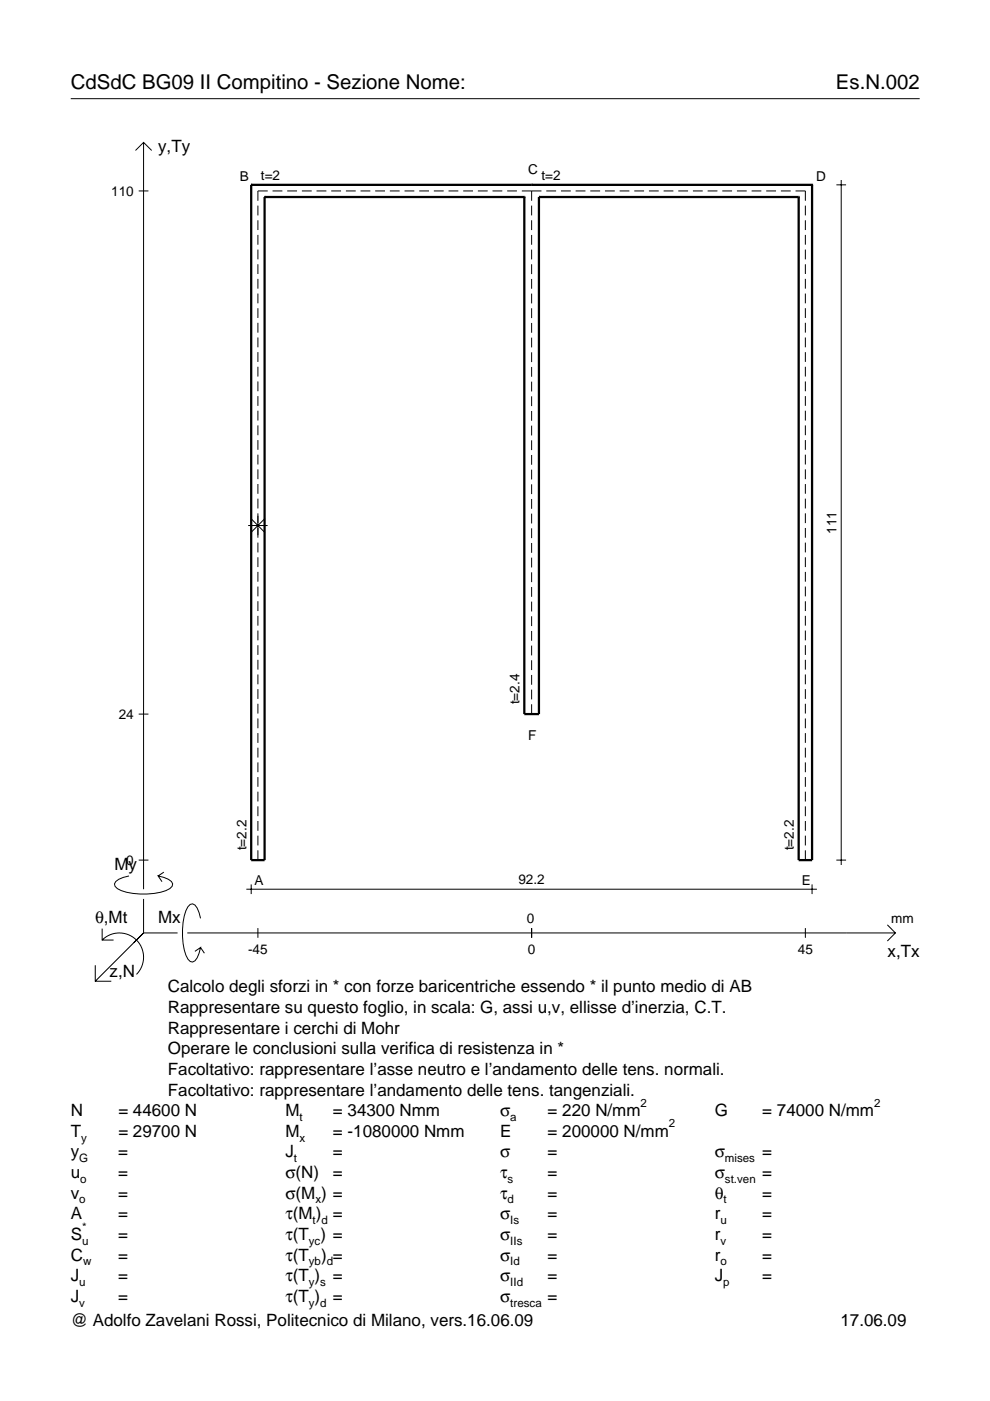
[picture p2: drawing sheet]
<svg xmlns="http://www.w3.org/2000/svg" width="210mm" height="297mm" viewBox="0 0 210 297" stroke-linecap="round" stroke-linejoin="round" font-family="sans-serif">
<g fill="none" stroke="#000" stroke-width=".21">
<path d="M15 20.9h180M28.7 31.9l1.7-1.7 1.8 1.7M30.4 30.2v158.3M177.3 39.2h2.1M178.4 38.2v145.2M29.4 40.5h2.1M54.7 43.6v2.1M54.7 46.7v2.1M54.7 49.8v2.1M54.7 52.9v2.1M54.7 56v2.1M54.7 59.1v2.1"/>
<path d="M56.8 40.5h-2.1v2.1M57.8 40.5h2.1M60.9 40.5h2.1M64 40.5h2.1M67.1 40.5h2.1M70.2 40.5h2.1M73.3 40.5h2.1M76.4 40.5h2.1M79.5 40.5h2.1M82.7 40.5h2M85.8 40.5h2M88.9 40.5h2.1"/>
<path d="M92 40.5h2.1M95.1 40.5h2.1M98.2 40.5h2.1M101.3 40.5h2.1M104.4 40.5h2.1M107.5 40.5h2.1M110.6 40.5h4.2M112.7 40.5v2.1M112.7 43.6v2.1M112.7 46.7v2.1M112.7 49.8v2.1M112.7 52.9v2.1"/>
<path d="M112.7 56v2.1M112.7 59.1v2.1M115.8 40.5h2.1M118.9 40.5h2.1M122 40.5h2.1M125.2 40.5h2M128.3 40.5h2M131.4 40.5h2M134.5 40.5h2.1M137.6 40.5h2.1M140.7 40.5h2.1M143.8 40.5h2.1"/>
<path d="M146.9 40.5h2.1M150 40.5h2.1M153.1 40.5h2.1M156.2 40.5h2.1M159.4 40.5h2M162.5 40.5h2M165.6 40.5h2M168.7 40.5h2.1v2.1M170.8 43.6v2.1M170.8 46.7v2.1M170.8 49.8v2.1M170.8 52.9v2.1"/>
<path d="M170.8 56v2.1M170.8 59.1v2.1M54.7 62.2v2.1M54.7 65.3v2.1M54.7 68.4v2.1M54.7 71.6v2M54.7 74.7v2M54.7 77.8v2M112.7 62.3v2M112.7 65.4v2M112.7 68.5v2.1M112.7 71.6v2.1"/>
<path d="M112.7 74.7v2.1M112.7 77.8v2.1M170.8 62.2v2.1M170.8 65.3v2.1M170.8 68.4v2.1M170.8 71.6v2M170.8 74.7v2M170.8 77.8v2M54.7 80.9v2.1M54.7 84v2.1M54.7 87.1v2.1M54.7 90.2v2.1"/>
<path d="M54.7 93.3v2.1M54.7 96.4v2.1M54.7 99.5v2.1M112.7 80.9v2.1M112.7 84v2.1M112.7 87.1v2.1M112.7 90.2v2.1M112.7 93.4v2M112.7 96.5v2M112.7 99.6v2.1M170.8 80.9v2.1M170.8 84v2.1"/>
<path d="M170.8 87.1v2.1M170.8 90.2v2.1M170.8 93.3v2.1M170.8 96.4v2.1M170.8 99.5v2.1M52.6 111.4h4.1M53.2 110l2.9 2.9M54.7 102.6v2.1M54.7 105.7v2.1M54.7 108.8v5.2M54.7 115v2.1M54.7 118.2v2"/>
<path d="M56.1 110l-2.9 2.9M112.7 102.7v2.1M112.7 105.8v2.1M112.7 108.9v2.1M112.7 112v2.1M112.7 115.1v2.1M112.7 118.2v2.1M170.8 102.6v2.1M170.8 105.7v2.1M170.8 108.8v2.1M170.8 111.9v2.1M170.8 115v2.1"/>
<path d="M170.8 118.2v2M54.7 121.3v2M54.7 124.4v2M54.7 127.5v2.1M54.7 130.6v2.1M54.7 133.7v2.1M54.7 136.8v2.1M54.7 139.9v2.1M112.7 121.3v2.1M112.7 124.5v2M112.7 127.6v2M112.7 130.7v2"/>
<path d="M112.7 133.8v2.1M112.7 136.9v2.1M112.7 140v2.1M170.8 121.3v2M170.8 124.4v2M170.8 127.5v2.1M170.8 130.6v2.1M170.8 133.7v2.1M170.8 136.8v2.1M170.8 139.9v2.1M29.4 151.4h2.1M54.7 143v2.1"/>
<path d="M54.7 146.1v2.1M54.7 149.2v2.1M54.7 152.3v2.1M54.7 155.4v2.1M54.7 158.5v2.1M112.7 143.1v2.1M112.7 146.2v2.1M112.7 149.3v2.1M170.8 143v2.1M170.8 146.1v2.1M170.8 149.2v2.1M170.8 152.3v2.1"/>
<path d="M170.8 155.4v2.1M170.8 158.5v2.1M54.7 161.6v2.1M54.7 164.8v2M54.7 167.9v2M54.7 171v2M54.7 174.1v2M54.7 177.2v2.1M170.8 161.6v2.1M170.8 164.8v2M170.8 167.9v2M170.8 171v2"/>
<path d="M170.8 174.1v2M170.8 177.2v2.1M21.7 199.3a5.1 5.1 0 0 1 7.2 0 5.1 5.1 0 0 1 0 7.3M21.7 196.9v2.4h2.4M27.3 185.7a3.6 3.6 0 0 0-3 1.7l.1 .5a5.6 5.6 0 0 0 3.8 1.5 13.4 13.4 0 0 0 7.8-1l.5-.5 .1-.5a3.6 3.6 0 0 0-3.1-1.7l.8 1.2M29.4 182.4h2.1M30.4 190.6v7.2M30.4 197.8l-10.2 10.2M30.4 197.8h7.2M34.7 184.9l-1.2 .8M39.7 197.8h150.1M42.5 194.7a3.6 3.6 0 0 0-1.7-3.1l-.5 .2a5.7 5.7 0 0 0-1.5 3.7 13.3 13.3 0 0 0 1 7.9l.5 .5 .5 .1a3.6 3.6 0 0 0 1.7-3.1l-1.2 .8"/>
<path d="M52.2 188.5h121M53.3 187.5v2.1M54.7 180.3v2.1M54.7 196.8v2M112.7 196.8v2M170.8 180.3v2.1M170.8 196.8v2M172.2 187.5v2.1M177.3 182.4h2.1M188.1 196.1l1.7 1.7-1.7 1.7M20.2 204.7v3.3h3.4M42.5 200.9l.8 1.2"/>
</g>
<g fill="none" stroke="#000" stroke-width=".48">
<path d="M53.3 39.2h.1M53.3 39.2v143.2h2.8v-140.6M53.3 39.2h118.9M112.7 39.2h.1M172.2 39.2h.1M172.2 39.2v143.2h-2.9v-140.6M56.1 41.8h.1M56.1 41.8h55.1M111.2 41.8h.1M111.2 41.8v109.6h3.1v-109.6M114.3 41.8h.1M114.3 41.8h55"/>
<path d="M169.3 41.8h.1"/>
</g>
<g font-size="4.3">
<text x="15" y="18.9">CdSdC BG09 II Compitino - Sezione Nome:</text>
<text x="177.2" y="18.9">Es.N.002</text>
</g>
<g font-size="3.6">
<text x="33.5" y="32.3">y,Ty</text>
<text x="24.3" y="184.4">My</text>
<text x="20.1" y="195.7">θ,Mt</text>
<text x="33.5" y="195.7">Mx</text>
<text x="188.2" y="203">x,Tx</text>
<text x="23.2" y="207.1">z,N</text>
<text x="35.6" y="210.4">Calcolo degli sforzi in * con forze baricentriche essendo * il punto medio di AB</text>
<text x="35.6" y="214.8">Rappresentare su questo foglio, in scala: G, assi u,v, ellisse d’inerzia, C.T.</text>
<text x="35.6" y="219.2">Rappresentare i cerchi di Mohr</text>
<text x="35.6" y="223.5">Operare le conclusioni sulla verifica di resistenza in *</text>
<text x="35.6" y="227.9">Facoltativo: rappresentare l’asse neutro e l’andamento delle tens. normali.</text>
<text x="35.6" y="232.3">Facoltativo: rappresentare l’andamento delle tens. tangenziali.</text>
<text x="15" y="236.7">N</text>
<text x="25.1" y="236.7">= 44600 N</text>
<text x="60.5" y="236.7">M</text>
<text x="70.6" y="236.7">= 34300 Nmm</text>
<text x="106" y="236.7">σ</text>
<text x="116.1" y="236.7">= 220 N/mm</text>
<text x="151.5" y="236.7">G</text>
<text x="161.6" y="236.7">= 74000 N/mm</text>
<text x="15" y="245.4">y</text>
<text x="15" y="241">T</text>
<text x="25.1" y="245.4">=</text>
<text x="25.1" y="241">= 29700 N</text>
<text x="60.5" y="245.4">J</text>
<text x="60.5" y="241">M</text>
<text x="70.6" y="245.4">=</text>
<text x="70.6" y="241">= -1080000 Nmm</text>
<text x="106" y="245.4">σ</text>
<text x="106" y="241">E</text>
<text x="116.1" y="245.4">=</text>
<text x="116.1" y="241">= 200000 N/mm</text>
<text x="151.5" y="245.4">σ</text>
<text x="161.6" y="245.4">=</text>
<text x="15" y="249.8">u</text>
<text x="25.1" y="249.8">=</text>
<text x="60.5" y="249.8">σ(N)</text>
<text x="70.6" y="249.8">=</text>
<text x="106" y="249.8">τ</text>
<text x="116.1" y="249.8">=</text>
<text x="151.5" y="249.8">σ</text>
<text x="161.6" y="249.8">=</text>
<text x="15" y="254.2">v</text>
<text x="25.1" y="254.2">=</text>
<text x="60.5" y="254.2">σ(M ) =</text>
<text x="106" y="254.2">τ</text>
<text x="116.1" y="254.2">=</text>
<text x="151.5" y="254.2">θ</text>
<text x="161.6" y="254.2">=</text>
<text x="15" y="258.5">A</text>
<text x="15" y="262.9">S</text>
<text x="25.1" y="262.9">=</text>
<text x="25.1" y="258.5">=</text>
<text x="60.5" y="258.5">τ(M ) =</text>
<text x="60.5" y="262.9">τ(T ) =</text>
<text x="106" y="258.5">σ</text>
<text x="106" y="262.9">σ</text>
<text x="116.1" y="258.5">=</text>
<text x="116.1" y="262.9">=</text>
<text x="151.5" y="258.5">r</text>
<text x="151.5" y="262.9">r</text>
<text x="161.6" y="258.5">=</text>
<text x="161.6" y="262.9">=</text>
<text x="15" y="267.3">C</text>
<text x="25.1" y="267.3">=</text>
<text x="60.5" y="267.3">τ(T</text>
<text x="68.1" y="267.3">) =</text>
<text x="106" y="267.3">σ</text>
<text x="116.1" y="267.3">=</text>
<text x="151.5" y="267.3">r</text>
<text x="161.6" y="267.3">=</text>
<text x="15" y="271.7">J</text>
<text x="25.1" y="271.7">=</text>
<text x="60.5" y="271.7">τ(T )</text>
<text x="70.6" y="271.7">=</text>
<text x="106" y="271.7">σ</text>
<text x="116.1" y="271.7">=</text>
<text x="151.5" y="271.7">J</text>
<text x="161.6" y="271.7">=</text>
<text x="15" y="276">J</text>
<text x="15" y="281.2">@ Adolfo Zavelani Rossi, Politecnico di Milano, vers.16.06.09</text>
<text x="25.1" y="276">=</text>
<text x="60.5" y="276">τ(T )</text>
<text x="70.6" y="276">=</text>
<text x="106" y="276">σ</text>
<text x="116.1" y="276">=</text>
<text x="178.2" y="281.2">17.06.09</text>
</g>
<g font-size="2.9">
<text x="23.6" y="41.5">110</text>
<text x="50.9" y="38.3">B</text>
<text x="55.3" y="38.2">t=2</text>
<text x="112" y="36.9">C</text>
<text x="114.8" y="38.2">t=2</text>
<text x="173.1" y="38.3">D</text>
<text x="177.3" y="113.2" transform="rotate(-90 177.3 113.2)">111</text>
<text x="110.1" y="149.3" transform="rotate(-90 110.1 149.3)">t=2.4</text>
<text x="25.2" y="152.4">24</text>
<text x="112" y="156.8">F</text>
<text x="26.8" y="183.4">0</text>
<text x="52.2" y="180.3" transform="rotate(-90 52.2 180.3)">t=2.2</text>
<text x="168.3" y="180.3" transform="rotate(-90 168.3 180.3)">t=2.2</text>
<text x="53.9" y="187.6">A</text>
<text x="109.9" y="187.5">92.2</text>
<text x="170" y="187.6">E</text>
<text x="111.7" y="195.7">0</text>
<text x="189" y="195.7">mm</text>
<text x="52.6" y="202.2">-45</text>
<text x="111.9" y="202.2">0</text>
<text x="169.2" y="202.2">45</text>
</g>
<g font-size="2.4">
<text x="63.5" y="237.7">t</text>
<text x="108.2" y="237.7">a</text>
<text x="135.8" y="234.7">2</text>
<text x="141.8" y="239">2</text>
<text x="185.3" y="234.7">2</text>
<text x="17.2" y="242">y</text>
<text x="63.5" y="242">x</text>
<text x="16.8" y="246.4">G</text>
<text x="17" y="250.8">o</text>
<text x="62.3" y="246.4">t</text>
<text x="107.6" y="250.8">s</text>
<text x="153.7" y="246.4">mises</text>
<text x="153.7" y="250.8">st.ven</text>
<text x="16.8" y="255.2">o</text>
<text x="66.9" y="255.2">x</text>
<text x="107.6" y="255.2">d</text>
<text x="153.4" y="255.2">t</text>
<text x="17.4" y="263.9">u</text>
<text x="17.4" y="260.9">*</text>
<text x="65.5" y="263.9">yc</text>
<text x="66.3" y="259.5">t d</text>
<text x="108.2" y="259.5">Is</text>
<text x="108.2" y="263.9">IIs</text>
<text x="152.7" y="259.5">u</text>
<text x="152.7" y="263.9">v</text>
<text x="17.6" y="268.3">w</text>
<text x="65.5" y="268.3">yb d</text>
<text x="108.2" y="268.3">Id</text>
<text x="152.7" y="268.3">o</text>
<text x="16.8" y="272.7">u</text>
<text x="65.5" y="272.7">y s</text>
<text x="108.2" y="272.7">IId</text>
<text x="153.3" y="272.7">p</text>
<text x="16.8" y="277">v</text>
<text x="65.5" y="277">y d</text>
<text x="108.2" y="277">tresca</text>
</g>
</svg>
